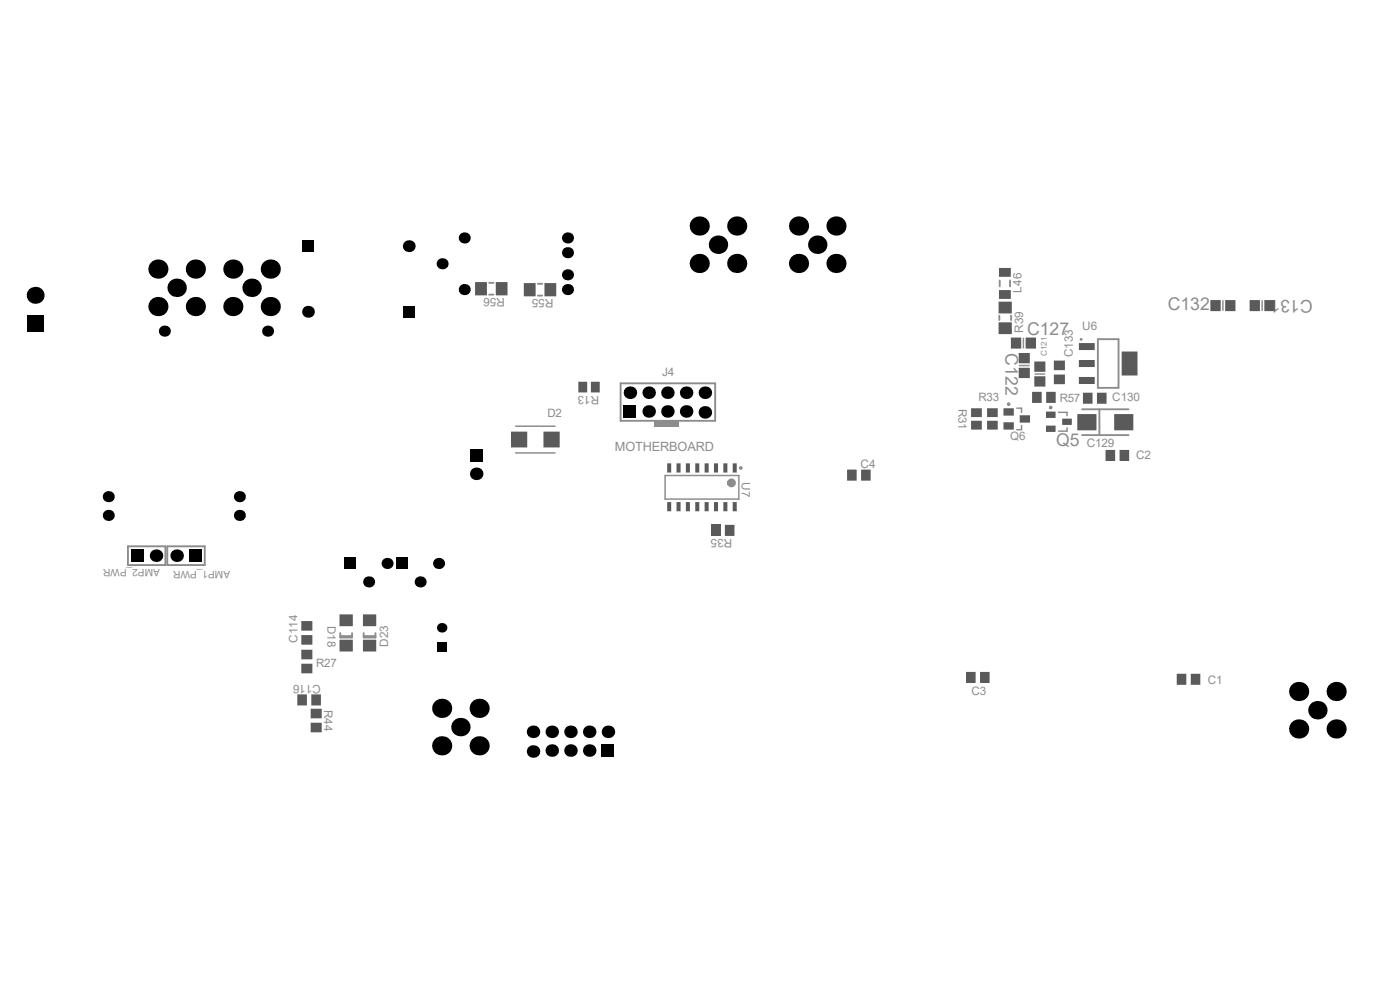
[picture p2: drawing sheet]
<svg xmlns="http://www.w3.org/2000/svg" width="297mm" height="210mm" viewBox="0 0 297 210" stroke-linecap="round" stroke-linejoin="round" font-family="sans-serif">
<circle cx="229.4" cy="72" r=".31" fill="#8c8c8c"/>
<path d="M216.3 77.5h2M217.1 71.8v2M219.6 79.3h2M259.4 63.8v2M267.8 63.8v2M109.4 96.1h8.4M109.4 90.4h8.4M215.7 86.6h1v.9M216.7 90.3v.9h-1M224.6 87.5h1.8v.7M226.4 90.8v.7h-1.8M141.1 100.9h15.6v5h-15.6z" fill="none" stroke="#8c8c8c" stroke-width=".31"/>
<g fill="none" stroke="#8c8c8c" stroke-width=".4">
<path d="M212.1 59.5v1.3M214.3 59.5v1.3M103.8 62.5h.9M103.8 60h.9M114.1 62.7h.9M114.1 60.2h.9M212 67v.9M214.5 67v.9M232.9 72h4.4v10.3h-4.4zM131.7 81.3h20v8h-20zM229.6 92.3h9.8M229.6 86.8h9.8"/>
<path d="M233.2 86.8v5.5M27.1 115.9h8v4h-8zM35.5 115.9h7.9v4h-7.9zM72.2 134.3v.9h2.5v-.9M72.2 134.9h2.5M77.2 134.3v.9h2.5v-.9M77.2 134.9h2.5"/>
</g>
<path d="M138.8 89.3h5.2v1.2h-5.2z" fill-rule="evenodd" fill="#8c8c8c"/>
<g fill="none" stroke="#8c8c8c" stroke-width=".39">
<circle cx="157.2" cy="99.3" r=".2"/>
<circle cx="214" cy="85.7" r=".2"/>
<circle cx="222.9" cy="86.5" r=".2"/>
</g>
<circle cx="155.2" cy="102.4" r=".47" fill="none" stroke="#8c8c8c" stroke-width=".94"/>
<g fill="#000">
<circle cx="33.5" cy="57.1" r="2.03"/>
<circle cx="41.4" cy="57.1" r="2.03"/>
<circle cx="49.4" cy="57.1" r="2.03"/>
<circle cx="57.3" cy="57.1" r="2.03"/>
<circle cx="86.7" cy="52.2" r="1.25"/>
<circle cx="93.8" cy="56" r="1.17"/>
<circle cx="98.5" cy="50.5" r="1.17"/>
<circle cx="120.4" cy="53.6" r="1.17"/>
<circle cx="120.4" cy="50.5" r="1.17"/>
<circle cx="120.4" cy="58.3" r="1.17"/>
<circle cx="148.3" cy="47.9" r="2.03"/>
<circle cx="148.3" cy="55.9" r="2.03"/>
<circle cx="152.3" cy="51.9" r="1.96"/>
<circle cx="156.3" cy="47.9" r="2.03"/>
<circle cx="156.3" cy="55.9" r="2.03"/>
<circle cx="169.4" cy="47.9" r="2.03"/>
<circle cx="169.4" cy="55.9" r="2.03"/>
<circle cx="173.4" cy="51.9" r="1.96"/>
<circle cx="177.4" cy="55.9" r="2.03"/>
<circle cx="177.4" cy="47.9" r="2.03"/>
<circle cx="7.5" cy="62.6" r="1.8"/>
<circle cx="33.5" cy="65" r="2.03"/>
<circle cx="34.9" cy="70.2" r="1.17"/>
<circle cx="37.5" cy="61.1" r="1.96"/>
<circle cx="41.4" cy="65" r="2.03"/>
<circle cx="49.4" cy="65" r="2.03"/>
<circle cx="53.4" cy="61.1" r="1.96"/>
<circle cx="56.8" cy="70.2" r="1.17"/>
<circle cx="57.3" cy="65" r="2.03"/>
<circle cx="65.3" cy="66.1" r="1.25"/>
<circle cx="98.5" cy="61.4" r="1.17"/>
<circle cx="120.4" cy="61.4" r="1.17"/>
<circle cx="133.6" cy="83.3" r="1.33"/>
<circle cx="137.6" cy="83.3" r="1.33"/>
<circle cx="137.6" cy="87.3" r="1.33"/>
<circle cx="141.6" cy="83.3" r="1.33"/>
<circle cx="141.6" cy="87.3" r="1.33"/>
<circle cx="145.6" cy="83.3" r="1.33"/>
<circle cx="145.6" cy="87.3" r="1.33"/>
<circle cx="149.5" cy="83.3" r="1.33"/>
<circle cx="149.5" cy="87.5" r="1.33"/>
<circle cx="23" cy="109.3" r="1.17"/>
<circle cx="23" cy="105.4" r="1.17"/>
<circle cx="33.1" cy="117.9" r="1.33"/>
<circle cx="37.5" cy="117.9" r="1.33"/>
<circle cx="50.8" cy="109.3" r="1.17"/>
<circle cx="50.8" cy="105.4" r="1.17"/>
<circle cx="82.1" cy="119.5" r="1.17"/>
<circle cx="93" cy="119.5" r="1.17"/>
<circle cx="101" cy="100.5" r="1.33"/>
<circle cx="78.2" cy="123.4" r="1.17"/>
<circle cx="89.1" cy="123.4" r="1.17"/>
<circle cx="93.7" cy="133.2" r="1.01"/>
<circle cx="93.7" cy="158.2" r="2.03"/>
<circle cx="93.7" cy="150.3" r="2.03"/>
<circle cx="97.7" cy="154.2" r="1.96"/>
<circle cx="101.7" cy="150.3" r="2.03"/>
<circle cx="101.7" cy="158.2" r="2.03"/>
<circle cx="113.1" cy="159.4" r="1.33"/>
<circle cx="113.1" cy="155.2" r="1.33"/>
<circle cx="117.1" cy="155.2" r="1.33"/>
<circle cx="117.1" cy="159.2" r="1.33"/>
<circle cx="121" cy="155.2" r="1.33"/>
<circle cx="121" cy="159.2" r="1.33"/>
<circle cx="125" cy="159.2" r="1.33"/>
<circle cx="125" cy="155.2" r="1.33"/>
<circle cx="129" cy="155.2" r="1.33"/>
<circle cx="275.5" cy="146.7" r="2.03"/>
<circle cx="275.5" cy="154.6" r="2.03"/>
<circle cx="279.5" cy="150.7" r="1.96"/>
<circle cx="283.5" cy="146.7" r="2.03"/>
<circle cx="283.5" cy="154.6" r="2.03"/>
</g>
<g fill="#000">
<path d="M64.1 51h2.5v2.5h-2.5z" fill-rule="evenodd"/>
<path d="M5.7 66.8h3.6v3.6h-3.6z" fill-rule="evenodd"/>
<path d="M85.5 64.9h2.5v2.5h-2.5z" fill-rule="evenodd"/>
<path d="M99.7 95.2h2.7v2.7h-2.7z" fill-rule="evenodd"/>
<path d="M132.3 86h2.7v2.6h-2.7z" fill-rule="evenodd"/>
<path d="M27.8 116.5h2.7v2.7h-2.7z" fill-rule="evenodd"/>
<path d="M40.1 116.6h2.7v2.6h-2.7z" fill-rule="evenodd"/>
<path d="M73.1 118.4h2.4v2.3h-2.4z" fill-rule="evenodd"/>
<path d="M84.1 118.4h2.3v2.3h-2.3z" fill-rule="evenodd"/>
<path d="M92.7 136.1h2v2.1h-2z" fill-rule="evenodd"/>
<path d="M127.7 157.9h2.6v2.6h-2.6z" fill-rule="evenodd"/>
</g>
<g fill="#5a5a5a">
<path d="M153.5 106.5l.8 .1-.1 1.9-.7-.1z" fill-rule="evenodd"/>
<path d="M154.2 106.5l.1 .1z" fill-rule="evenodd"/>
<path d="M153.5 108.4v.1z" fill-rule="evenodd"/>
<path d="M151.5 106.5l.8 .1v1.9l-.8-.1z" fill-rule="evenodd"/>
<path d="M152.3 106.5v.1z" fill-rule="evenodd"/>
<path d="M151.5 108.4v.1z" fill-rule="evenodd"/>
<path d="M147.6 106.5l.8 .1-.1 1.9-.8-.1z" fill-rule="evenodd"/>
<path d="M148.3 106.5l.1 .1z" fill-rule="evenodd"/>
<path d="M147.5 108.4l.1 .1z" fill-rule="evenodd"/>
<path d="M145.6 106.5l.8 .1-.1 1.9-.8-.1z" fill-rule="evenodd"/>
<path d="M146.3 106.5l.1 .1z" fill-rule="evenodd"/>
<path d="M145.5 108.4l.1 .1z" fill-rule="evenodd"/>
<path d="M141.6 106.5l.8 .1-.1 1.9-.8-.1z" fill-rule="evenodd"/>
<path d="M142.3 106.5l.1 .1z" fill-rule="evenodd"/>
<path d="M141.5 108.4l.1 .1z" fill-rule="evenodd"/>
<path d="M125.4 81h1.8v2.3h-1.8zM268.2 63.7h2.2v2.3h-2.2zM265.1 63.7h2.2v2.3h-2.2zM232.7 83.3h2.1v2.4h-2.1zM229.7 83.3h2.1v2.4h-2.1zM223.6 79.5h2.3v2h-2.3zM223.6 76.5h2.3v2h-2.3zM153.8 111.3h2v2.4h-2z" fill-rule="evenodd"/>
<path d="M153.5 98.3l.8 .1-.1 1.8h-.7z" fill-rule="evenodd"/>
<path d="M154.2 98.3l.1 .1z" fill-rule="evenodd"/>
<path d="M153.5 100.2v.1z" fill-rule="evenodd"/>
<path d="M150.8 111.3h2v2.4h-2z" fill-rule="evenodd"/>
<path d="M151.5 98.3l.8 .1v1.8h-.8z" fill-rule="evenodd"/>
<path d="M152.3 98.3v.1z" fill-rule="evenodd"/>
<path d="M151.5 100.2v.1z" fill-rule="evenodd"/>
<path d="M147.6 98.3l.8 .1-.1 1.8h-.8z" fill-rule="evenodd"/>
<path d="M148.3 98.3l.1 .1z" fill-rule="evenodd"/>
<path d="M147.5 100.2l.1 .1z" fill-rule="evenodd"/>
<path d="M145.6 98.3l.8 .1-.1 1.8h-.8z" fill-rule="evenodd"/>
<path d="M146.3 98.3l.1 .1z" fill-rule="evenodd"/>
<path d="M145.5 100.2l.1 .1z" fill-rule="evenodd"/>
<path d="M141.6 98.3l.8 .1-.1 1.8h-.8z" fill-rule="evenodd"/>
<path d="M142.3 98.3l.1 .1z" fill-rule="evenodd"/>
<path d="M141.5 100.2l.1 .1z" fill-rule="evenodd"/>
<path d="M207.9 142.5h2v2.4h-2zM225.4 88.8h2v1.3h-2zM221.9 87.3h2v1.3h-2zM214.5 71.6h2.2v2.4h-2.2zM211.8 68.4h2.9v2.5h-2.9z" fill-rule="evenodd"/>
<path d="M155.5 106.5l.8 .1-.1 1.9-.8-.1z" fill-rule="evenodd"/>
<path d="M156.2 106.5l.1 .1z" fill-rule="evenodd"/>
<path d="M155.4 108.4l.1 .1z" fill-rule="evenodd"/>
<path d="M149.6 106.5l.7 .1v1.9l-.8-.1z" fill-rule="evenodd"/>
<path d="M150.3 106.5v.1z" fill-rule="evenodd"/>
<path d="M149.5 108.4l.1 .1z" fill-rule="evenodd"/>
<path d="M143.6 106.5l.8 .1-.1 1.9-.8-.1z" fill-rule="evenodd"/>
<path d="M144.3 106.5l.1 .1z" fill-rule="evenodd"/>
<path d="M143.5 108.4l.1 .1z" fill-rule="evenodd"/>
<path d="M122.7 81h1.9v2.3h-1.9zM256.8 63.7h2.2v2.3h-2.2zM259.9 63.7h2.2v2.3h-2.2zM234.5 95.4h2.1v2.4h-2.1zM237.5 95.4h2.1v2.4h-2.1zM236.4 87.8h4v3.5h-4zM219.4 79.8h2.4v2.2h-2.4zM219 83.1h2v2.4h-2zM221.9 83.1h2.1v2.4h-2.1zM221.9 90.3h2v1.3h-2zM219.4 76.7h2.4v2.2h-2.4zM206 86.6h2.3v1.9h-2.3zM206 89.3h2.3v1.8h-2.3zM212.9 86.6h2.2v1.6h-2.2zM212.9 89.6h2.2v1.5h-2.2zM209.4 89.3h2.3v1.8h-2.3zM209.4 86.6h2.3v1.9h-2.3zM211.9 61.5h2.5v1.9h-2.5zM211.9 56.8h2.5v1.9h-2.5zM182.7 99.6h2v2.4h-2z" fill-rule="evenodd"/>
<path d="M155.5 98.3l.8 .1-.1 1.8h-.8z" fill-rule="evenodd"/>
<path d="M156.2 98.3l.1 .1z" fill-rule="evenodd"/>
<path d="M155.4 100.2l.1 .1z" fill-rule="evenodd"/>
<path d="M149.6 98.3l.7 .1v1.8h-.8z" fill-rule="evenodd"/>
<path d="M150.3 98.3v.1z" fill-rule="evenodd"/>
<path d="M149.5 100.2l.1 .1z" fill-rule="evenodd"/>
<path d="M143.6 98.3l.8 .1-.1 1.8h-.8z" fill-rule="evenodd"/>
<path d="M144.3 98.3l.1 .1z" fill-rule="evenodd"/>
<path d="M143.5 100.2l.1 .1z" fill-rule="evenodd"/>
<path d="M111.1 60h2.5v2.9h-2.5zM105.2 59.8h2.5v2.9h-2.5zM100.8 59.8h2.5v2.9h-2.5zM66 147.3h2.1v2.4h-2.1zM65.9 150.3h2.4v2.1h-2.4zM72 130.3h2.8v2.5h-2.8zM72 135.7h2.8v2.5h-2.8zM63.1 147.3h2v2.4h-2zM249.6 142.9h2.1v2.4h-2.1zM252.6 142.9h2.1v2.4h-2.1zM238 74.6h3.3v5.1h-3.3zM211.8 64h2.9v2.5h-2.9zM108.4 91.6h3.5v3.3h-3.5zM65.9 153.3h2.4v2.1h-2.4zM228.9 72.8h3.4v1.5h-3.4zM216.3 88.1h2.2v1.6h-2.2zM216.1 78h2.4v2.2h-2.4zM216.1 74.9h2.4v2.2h-2.4zM217.6 71.6h2.2v2.4h-2.2zM228.5 87.8h4.1v3.5h-4.1zM228.9 80h3.4v1.5h-3.4zM228.9 76.4h3.4v1.5h-3.4zM179.7 99.6h2v2.4h-2zM77 130.3h2.8v2.5h-2.8zM77 135.7h2.8v2.5h-2.8zM115.5 60h2.5v2.9h-2.5zM63.9 131.8h2.4v2h-2.4zM63.9 134.7h2.4v2.1h-2.4zM63.9 137.8h2.4v2.1h-2.4zM204.9 142.5h2.1v2.4h-2.1zM115.3 91.6h3.4v3.3h-3.4zM63.9 140.8h2.4v2h-2.4z" fill-rule="evenodd"/>
</g>
<g font-size="3.7" fill="#8c8c8c">
<text x="247.7" y="65.8">C132</text>
<text x="278.5" y="63.6" transform="rotate(-180 278.5 63.6)">C131</text>
<text x="217.9" y="71">C127</text>
<text x="213.3" y="75" transform="rotate(90 213.3 75)">C122</text>
<text x="224.1" y="94.6">Q5</text>
</g>
<text font-size="2.7" fill="#8c8c8c" x="130.5" y="95.6">MOTHERBOARD</text>
<g font-size="2.5" fill="#8c8c8c">
<text x="107.1" y="63.2" transform="rotate(-180 107.1 63.2)">R56</text>
<text x="117.4" y="63.3" transform="rotate(-180 117.4 63.3)">R55</text>
<text x="216.7" y="62.1" transform="rotate(-90 216.7 62.1)">L46</text>
<text x="217.1" y="70.6" transform="rotate(-90 217.1 70.6)">R39</text>
<text x="229.6" y="70">U6</text>
<text x="227.6" y="75.8" transform="rotate(-90 227.6 75.8)">C133</text>
<text x="127.1" y="84" transform="rotate(-180 127.1 84)">R13</text>
<text x="140.5" y="79.8">J4</text>
<text x="116.2" y="88.5">D2</text>
<text x="203.4" y="86.7" transform="rotate(90 203.4 86.7)">R31</text>
<text x="207.6" y="85">R33</text>
<text x="224.8" y="85.3">R57</text>
<text x="236" y="85.1">C130</text>
<text x="214.3" y="93.4">Q6</text>
<text x="230.5" y="94.8">C129</text>
<text x="182.6" y="99.2">C4</text>
<text x="241" y="97.5">C2</text>
<text x="157.4" y="102.3" transform="rotate(90 157.4 102.3)">U7</text>
<text x="155.3" y="114.3" transform="rotate(-180 155.3 114.3)">R35</text>
<text x="63.1" y="136.4" transform="rotate(-90 63.1 136.4)">C114</text>
<text x="69.5" y="132.8" transform="rotate(90 69.5 132.8)">D18</text>
<text x="82.4" y="137.2" transform="rotate(-90 82.4 137.2)">D23</text>
<text x="67.1" y="141.5">R27</text>
<text x="68.1" y="145.3" transform="rotate(-180 68.1 145.3)">C116</text>
<text x="206.1" y="147.4">C3</text>
<text x="256.2" y="145.2">C1</text>
<text x="68.7" y="150.6" transform="rotate(90 68.7 150.6)">R44</text>
</g>
<g font-size="2.1" fill="#8c8c8c">
<text x="33.9" y="120.6" transform="rotate(-180 33.9 120.6)">AMP2_PWR</text>
<text x="48.8" y="121.1" transform="rotate(-180 48.8 121.1)">AMP1_PWR</text>
</g>
<text font-size="1.7" fill="#8c8c8c" x="222.1" y="75.6" transform="rotate(-90 222.1 75.6)">C121</text>
</svg>
